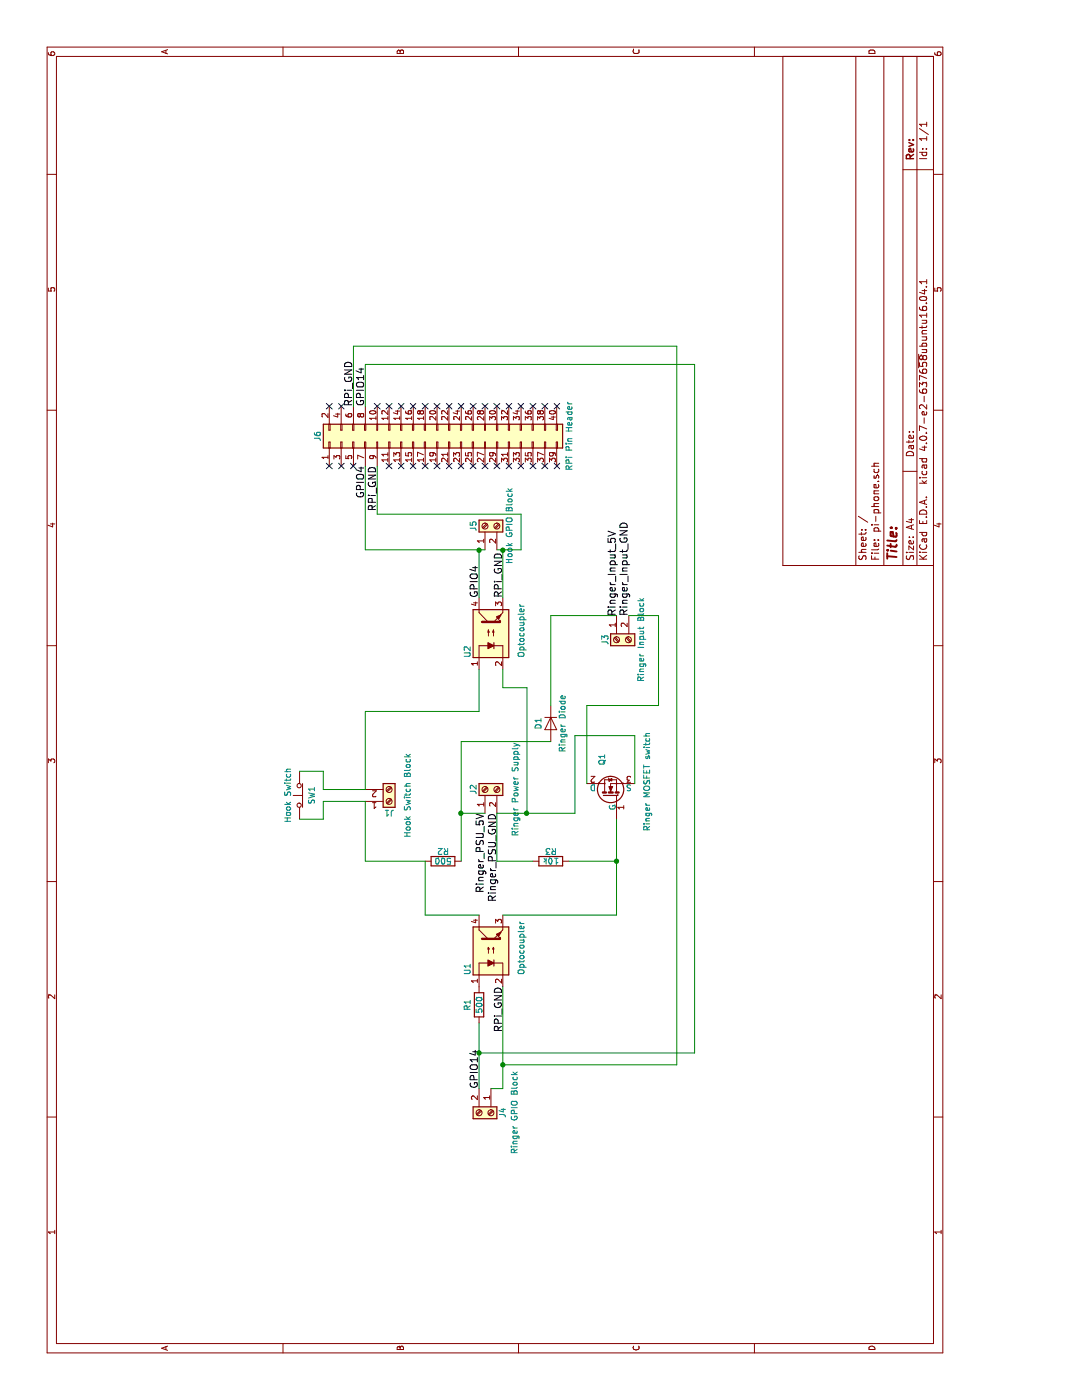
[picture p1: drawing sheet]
EESchema Schematic File Version 2
LIBS:power
LIBS:device
LIBS:switches
LIBS:relays
LIBS:motors
LIBS:transistors
LIBS:conn
LIBS:linear
LIBS:regul
LIBS:74xx
LIBS:cmos4000
LIBS:adc-dac
LIBS:memory
LIBS:xilinx
LIBS:microcontrollers
LIBS:dsp
LIBS:microchip
LIBS:analog_switches
LIBS:motorola
LIBS:texas
LIBS:intel
LIBS:audio
LIBS:interface
LIBS:digital-audio
LIBS:philips
LIBS:display
LIBS:cypress
LIBS:siliconi
LIBS:opto
LIBS:atmel
LIBS:contrib
LIBS:valves
LIBS:pi-phone-cache
EELAYER 25 0
EELAYER END
$Descr A4 11693 8268
encoding utf-8
Sheet 1 1
Title ""
Date ""
Rev ""
Comp ""
Comment1 ""
Comment2 ""
Comment3 ""
Comment4 ""
$EndDescr
$Comp
L Screw_Terminal_01x02 J2
U 1 1
P 5100 4050
F 0 "J2" H 5100 4150 50  0000 C CNN
F 1 "Ringer Power Supply" H 5100 3800 50  0000 C CNN
F 2 "" H 5100 4050 50  0001 C CNN
F 3 "" H 5100 4050 50  0001 C CNN
	1    5100 4050
	1    0    0    -1  
$EndComp
$Comp
L Screw_Terminal_01x02 J1
U 1 1
P 5000 3250
F 0 "J1" H 5000 3350 50  0000 C CNN
F 1 "Hook Switch Block" V 5150 3200 50  0000 C CNN
F 2 "" H 5000 3250 50  0001 C CNN
F 3 "" H 5000 3250 50  0001 C CNN
	1    5000 3250
	0    -1   1    0   
$EndComp
$Comp
L Screw_Terminal_01x02 J3
U 1 1
P 6350 5150
F 0 "J3" H 6350 5250 50  0000 C CNN
F 1 "Ringer Input Block" H 6350 4950 50  0000 C CNN
F 2 "" H 6350 5150 50  0001 C CNN
F 3 "" H 6350 5150 50  0001 C CNN
	1    6350 5150
	-1   0    0    -1  
$EndComp
$Comp
L PC817 U2
U 1 1
P 6400 4100
F 0 "U2" H 6200 4300 50  0000 L CNN
F 1 "Optocoupler" H 6200 3850 50  0000 L CNN
F 2 "Housings_DIP:DIP-4_W7.62mm" H 6200 3900 50  0001 L CIN
F 3 "" H 6400 4100 50  0001 L CNN
	1    6400 4100
	1    0    0    -1  
$EndComp
$Comp
L PC817 U1
U 1 1
P 3750 4100
F 0 "U1" H 3550 4300 50  0000 L CNN
F 1 "Optocoupler" H 3550 3850 50  0000 L CNN
F 2 "Housings_DIP:DIP-4_W7.62mm" H 3550 3900 50  0001 L CIN
F 3 "" H 3750 4100 50  0001 L CNN
	1    3750 4100
	1    0    0    -1  
$EndComp
$Comp
L IRLB8721PBF Q1
U 1 1
P 5050 5100
F 0 "Q1" H 5300 5175 50  0000 L CNN
F 1 "Ringer MOSFET switch" H 4750 4800 50  0000 L CNN
F 2 "TO_SOT_Packages_THT:TO-220_Vertical" H 5300 5025 50  0001 L CIN
F 3 "" H 5050 5100 50  0001 L CNN
	1    5050 5100
	1    0    0    -1  
$EndComp
$Comp
L SW_Push_Open SW1
U 1 1
P 5050 2500
F 0 "SW1" H 5050 2400 50  0000 C CNN
F 1 "Hook Switch" H 5050 2600 50  0000 C CNN
F 2 "" H 5050 2700 50  0001 C CNN
F 3 "" H 5050 2700 50  0001 C CNN
	1    5050 2500
	1    0    0    -1  
$EndComp
$Comp
L R R2
U 1 1
P 4500 3700
F 0 "R2" V 4580 3700 50  0000 C CNN
F 1 "500" V 4500 3700 50  0000 C CNN
F 2 "" V 4430 3700 50  0001 C CNN
F 3 "" H 4500 3700 50  0001 C CNN
	1    4500 3700
	1    0    0    -1  
$EndComp
$Comp
L R R1
U 1 1
P 3300 4000
F 0 "R1" V 3200 4000 50  0000 C CNN
F 1 "500" V 3300 4000 50  0000 C CNN
F 2 "" V 3230 4000 50  0001 C CNN
F 3 "" H 3300 4000 50  0001 C CNN
	1    3300 4000
	0    1    1    0   
$EndComp
$Comp
L R R3
U 1 1
P 4500 4600
F 0 "R3" V 4580 4600 50  0000 C CNN
F 1 "10k" V 4500 4600 50  0000 C CNN
F 2 "" V 4430 4600 50  0001 C CNN
F 3 "" H 4500 4600 50  0001 C CNN
	1    4500 4600
	1    0    0    -1  
$EndComp
$Comp
L D D1
U 1 1
P 5650 4600
F 0 "D1" H 5650 4500 50  0000 C CNN
F 1 "Ringer Diode" H 5650 4700 50  0000 C CNN
F 2 "" H 5650 4600 50  0001 C CNN
F 3 "" H 5650 4600 50  0001 C CNN
	1    5650 4600
	-1   0    0    1   
$EndComp
Text Label 6550 5150 0    60   ~ 0
Ringer_Input_5V
Text Label 6550 5250 0    60   ~ 0
Ringer_Input_GND
Text Label 4900 4150 2    60   ~ 0
Ringer_PSU_GND
Text Label 4900 4050 2    60   ~ 0
Ringer_PSU_5V
Text Label 2600 4000 0    60   ~ 0
GPIO14
Text Label 3450 4200 2    60   ~ 0
RPi_GND
Text Label 6700 4000 0    60   ~ 0
GPIO4
Text Label 6700 4200 0    60   ~ 0
RPi_GND
$Comp
L Conn_02x20_Odd_Even J6
U 1 1
P 8000 3650
F 0 "J6" H 8050 4650 50  0000 C CNN
F 1 "RPi Pin Header" H 8050 2550 50  0000 C CNN
F 2 "" H 8000 3650 50  0001 C CNN
F 3 "" H 8000 3650 50  0001 C CNN
	1    8000 3650
	1    0    0    -1  
$EndComp
Text Label 7800 3050 2    60   ~ 0
GPIO4
Text Label 7800 3150 2    60   ~ 0
RPi_GND
Text Label 8300 2950 0    60   ~ 0
RPi_GND
Text Label 8300 3050 0    60   ~ 0
GPIO14
NoConn ~ 7800 2750
NoConn ~ 7800 2850
NoConn ~ 7800 2950
NoConn ~ 7800 3250
NoConn ~ 7800 3350
NoConn ~ 7800 3450
NoConn ~ 7800 3550
NoConn ~ 8300 2750
NoConn ~ 8300 3150
NoConn ~ 8300 3250
NoConn ~ 8300 3350
NoConn ~ 8300 3450
NoConn ~ 8300 3550
NoConn ~ 8300 3650
NoConn ~ 7800 3650
NoConn ~ 7800 3750
NoConn ~ 7800 3850
NoConn ~ 7800 3950
NoConn ~ 7800 4050
NoConn ~ 7800 4150
NoConn ~ 7800 4250
NoConn ~ 7800 4350
NoConn ~ 7800 4450
NoConn ~ 7800 4550
NoConn ~ 7800 4650
NoConn ~ 8300 4650
NoConn ~ 8300 4550
NoConn ~ 8300 4450
NoConn ~ 8300 4350
NoConn ~ 8300 4250
NoConn ~ 8300 4150
NoConn ~ 8300 4050
NoConn ~ 8300 3950
NoConn ~ 8300 3850
NoConn ~ 8300 3750
Wire Wire Line
	4850 2500 4850 2700
Wire Wire Line
	4850 2700 5000 2700
Wire Wire Line
	5000 2700 5000 3050
Wire Wire Line
	5100 2700 5250 2700
Wire Wire Line
	5250 2700 5250 2500
Wire Wire Line
	5800 4600 6550 4600
Wire Wire Line
	6550 4600 6550 5150
Wire Wire Line
	5150 4900 5800 4900
Wire Wire Line
	5800 4900 5800 5500
Wire Wire Line
	5800 5500 6550 5500
Wire Wire Line
	6550 5500 6550 5250
Wire Wire Line
	4900 4150 4500 4150
Wire Wire Line
	4500 4150 4500 4450
Wire Wire Line
	4050 4200 4050 5150
Wire Wire Line
	4500 4750 4500 5150
Wire Wire Line
	4050 5150 4850 5150
Connection ~ 4500 5150
Wire Wire Line
	4900 4050 4900 3850
Wire Wire Line
	4500 3850 5500 3850
Wire Wire Line
	5500 3850 5500 4600
Connection ~ 4900 3850
Wire Wire Line
	4500 3550 4050 3550
Wire Wire Line
	4050 3550 4050 4000
Wire Wire Line
	4500 3550 4500 3050
Wire Wire Line
	4500 3050 5000 3050
Wire Wire Line
	5750 3050 5750 4000
Wire Wire Line
	5750 4000 6100 4000
Wire Wire Line
	6100 4200 5950 4200
Wire Wire Line
	5950 4200 5950 4400
Wire Wire Line
	5950 4400 4900 4400
Wire Wire Line
	4900 4150 4900 4800
Wire Wire Line
	5750 3050 5100 3050
Wire Wire Line
	5100 3050 5100 2700
Wire Wire Line
	4900 4800 5550 4800
Wire Wire Line
	5550 4800 5550 5300
Wire Wire Line
	5550 5300 5150 5300
Connection ~ 4900 4400
$Comp
L Screw_Terminal_01x02 J5
U 1 1
P 7300 4050
F 0 "J5" H 7300 4150 50  0000 C CNN
F 1 "Hook GPIO Block" H 7300 3850 50  0000 C CNN
F 2 "" H 7300 4050 50  0001 C CNN
F 3 "" H 7300 4050 50  0001 C CNN
	1    7300 4050
	1    0    0    -1  
$EndComp
$Comp
L Screw_Terminal_01x02 J4
U 1 1
P 2400 4100
F 0 "J4" H 2400 4200 50  0000 C CNN
F 1 "Ringer GPIO Block" H 2400 4300 50  0000 C CNN
F 2 "" H 2400 4100 50  0001 C CNN
F 3 "" H 2400 4100 50  0001 C CNN
	1    2400 4100
	-1   0    0    1   
$EndComp
Wire Wire Line
	6700 4000 7100 4000
Wire Wire Line
	7100 3050 7100 4050
Wire Wire Line
	7100 4150 7100 4350
Wire Wire Line
	7100 4200 6700 4200
Wire Wire Line
	7100 3050 7800 3050
Wire Wire Line
	7800 3150 7400 3150
Wire Wire Line
	7400 3150 7400 4350
Wire Wire Line
	7400 4350 7100 4350
Connection ~ 7100 4200
Connection ~ 7100 4000
Wire Wire Line
	3150 4000 2600 4000
Wire Wire Line
	2600 4100 2600 4200
Wire Wire Line
	2600 4200 3450 4200
Wire Wire Line
	2800 4200 2800 5650
Wire Wire Line
	2800 5650 8800 5650
Wire Wire Line
	8800 5650 8800 2950
Wire Wire Line
	8800 2950 8300 2950
Wire Wire Line
	8300 3050 8650 3050
Wire Wire Line
	8650 3050 8650 5800
Wire Wire Line
	8650 5800 2900 5800
Wire Wire Line
	2900 5800 2900 4000
Connection ~ 2900 4000
Connection ~ 2800 4200
NoConn ~ 8300 2850
$EndSCHEMATC
